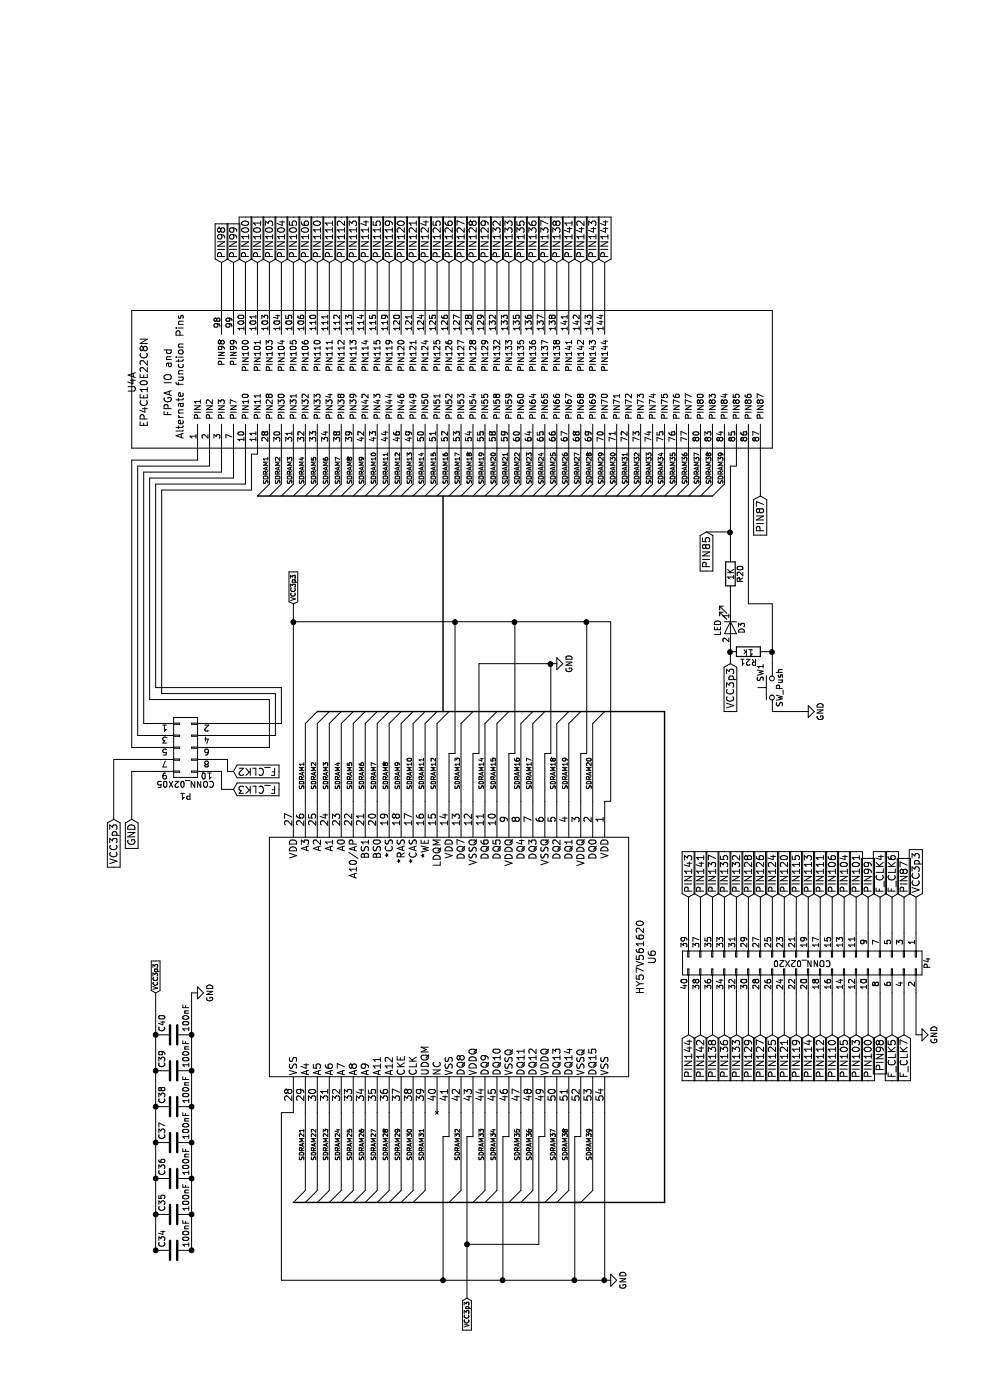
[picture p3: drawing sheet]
EESchema Schematic File Version 2
LIBS:power
LIBS:device
LIBS:transistors
LIBS:conn
LIBS:linear
LIBS:regul
LIBS:74xx
LIBS:cmos4000
LIBS:adc-dac
LIBS:memory
LIBS:xilinx
LIBS:microcontrollers
LIBS:dsp
LIBS:microchip
LIBS:analog_switches
LIBS:motorola
LIBS:texas
LIBS:intel
LIBS:audio
LIBS:interface
LIBS:digital-audio
LIBS:philips
LIBS:display
LIBS:cypress
LIBS:siliconi
LIBS:opto
LIBS:atmel
LIBS:contrib
LIBS:valves
LIBS:AlteraFPGA
LIBS:symbols
LIBS:Switch
EELAYER 25 0
EELAYER END
$Descr A4 11693 8268
encoding utf-8
Sheet 3 4
Title ""
Date ""
Rev ""
Comp ""
Comment1 ""
Comment2 ""
Comment3 ""
Comment4 ""
$EndDescr
Text Label 7650 2250 0    39   ~ 0
SDRAM1
Text Label 7650 2350 0    39   ~ 0
SDRAM2
Text Label 7650 2450 0    39   ~ 0
SDRAM3
Text Label 7650 2550 0    39   ~ 0
SDRAM4
Text Label 7650 2650 0    39   ~ 0
SDRAM5
Text Label 7650 2750 0    39   ~ 0
SDRAM6
Text Label 7650 2850 0    39   ~ 0
SDRAM7
Text Label 7650 2950 0    39   ~ 0
SDRAM8
Text Label 7650 3050 0    39   ~ 0
SDRAM9
Text Label 7650 3150 0    39   ~ 0
SDRAM10
Text Label 7650 3250 0    39   ~ 0
SDRAM11
Text Label 7650 3350 0    39   ~ 0
SDRAM12
Text Label 7650 3450 0    39   ~ 0
SDRAM13
Text Label 7650 3550 0    39   ~ 0
SDRAM14
Text Label 7650 3650 0    39   ~ 0
SDRAM15
Text Label 7650 3750 0    39   ~ 0
SDRAM16
Text Label 7650 3850 0    39   ~ 0
SDRAM17
Text Label 7650 3950 0    39   ~ 0
SDRAM18
Text Label 7650 4050 0    39   ~ 0
SDRAM19
Text Label 7650 4150 0    39   ~ 0
SDRAM20
Text Label 7650 4250 0    39   ~ 0
SDRAM21
Text Label 7650 4350 0    39   ~ 0
SDRAM22
Text Label 7650 4450 0    39   ~ 0
SDRAM23
Text Label 7650 4550 0    39   ~ 0
SDRAM24
Text Label 7650 4650 0    39   ~ 0
SDRAM25
Text Label 7650 4750 0    39   ~ 0
SDRAM26
Text Label 7650 4850 0    39   ~ 0
SDRAM27
Text Label 7650 4950 0    39   ~ 0
SDRAM28
Text Label 7650 5050 0    39   ~ 0
SDRAM29
Text Label 7650 5150 0    39   ~ 0
SDRAM30
Text Label 7650 5250 0    39   ~ 0
SDRAM31
Text Label 7650 5350 0    39   ~ 0
SDRAM32
Text Label 7650 5450 0    39   ~ 0
SDRAM33
Text Label 7650 5550 0    39   ~ 0
SDRAM34
Text Label 7650 5650 0    39   ~ 0
SDRAM35
Text Label 7650 5750 0    39   ~ 0
SDRAM36
Text Label 7650 5850 0    39   ~ 0
SDRAM37
Text Label 7650 5950 0    39   ~ 0
SDRAM38
Text Label 7650 6050 0    39   ~ 0
SDRAM39
Entry Wire Line
	7550 2150 7650 2250
Entry Wire Line
	7550 2250 7650 2350
Entry Wire Line
	7550 2350 7650 2450
Entry Wire Line
	7550 2450 7650 2550
Entry Wire Line
	7550 2550 7650 2650
Entry Wire Line
	7550 2650 7650 2750
Entry Wire Line
	7550 2750 7650 2850
Entry Wire Line
	7550 2850 7650 2950
Entry Wire Line
	7550 2950 7650 3050
Entry Wire Line
	7550 3050 7650 3150
Entry Wire Line
	7550 3150 7650 3250
Entry Wire Line
	7550 3250 7650 3350
Entry Wire Line
	7550 3350 7650 3450
Entry Wire Line
	7550 3450 7650 3550
Entry Wire Line
	7550 3550 7650 3650
Entry Wire Line
	7550 3650 7650 3750
Entry Wire Line
	7550 3750 7650 3850
Entry Wire Line
	7550 3850 7650 3950
Entry Wire Line
	7550 3950 7650 4050
Entry Wire Line
	7550 4050 7650 4150
Entry Wire Line
	7550 4150 7650 4250
Entry Wire Line
	7550 4250 7650 4350
Entry Wire Line
	7550 4350 7650 4450
Entry Wire Line
	7550 4450 7650 4550
Entry Wire Line
	7550 4550 7650 4650
Entry Wire Line
	7550 4650 7650 4750
Entry Wire Line
	7550 4750 7650 4850
Entry Wire Line
	7550 4850 7650 4950
Entry Wire Line
	7550 4950 7650 5050
Entry Wire Line
	7550 5050 7650 5150
Entry Wire Line
	7550 5150 7650 5250
Entry Wire Line
	7550 5250 7650 5350
Entry Wire Line
	7550 5350 7650 5450
Entry Wire Line
	7550 5450 7650 5550
Entry Wire Line
	7550 5550 7650 5650
Entry Wire Line
	7550 5650 7650 5750
Entry Wire Line
	7550 5750 7650 5850
Entry Wire Line
	7550 5850 7650 5950
Entry Wire Line
	7550 5950 7650 6050
Entry Wire Line
	5650 2550 5750 2650
Entry Wire Line
	5650 2650 5750 2750
Entry Wire Line
	5650 2750 5750 2850
Entry Wire Line
	5650 2850 5750 2950
Entry Wire Line
	5650 2950 5750 3050
Entry Wire Line
	5650 3050 5750 3150
Entry Wire Line
	5650 3150 5750 3250
Entry Wire Line
	5650 3250 5750 3350
Entry Wire Line
	5650 3350 5750 3450
Entry Wire Line
	5650 3450 5750 3550
Entry Wire Line
	5650 3550 5750 3650
Entry Wire Line
	5650 3650 5750 3750
Entry Wire Line
	5650 3850 5750 3950
Entry Wire Line
	5650 4050 5750 4150
Entry Wire Line
	5650 4150 5750 4250
Entry Wire Line
	5650 4350 5750 4450
Entry Wire Line
	5650 4450 5750 4550
Entry Wire Line
	5650 4650 5750 4750
Entry Wire Line
	5650 4750 5750 4850
Entry Wire Line
	5650 4950 5750 5050
Text Label 5100 2550 0    39   ~ 0
SDRAM1
Text Label 5100 2650 0    39   ~ 0
SDRAM2
Text Label 5100 2750 0    39   ~ 0
SDRAM3
Text Label 5100 2850 0    39   ~ 0
SDRAM4
Text Label 5100 2950 0    39   ~ 0
SDRAM5
Text Label 5100 3050 0    39   ~ 0
SDRAM6
Text Label 5100 3150 0    39   ~ 0
SDRAM7
Text Label 5100 3250 0    39   ~ 0
SDRAM8
Text Label 5100 3350 0    39   ~ 0
SDRAM9
Text Label 5100 3450 0    39   ~ 0
SDRAM10
Text Label 5100 3550 0    39   ~ 0
SDRAM11
Text Label 5100 3650 0    39   ~ 0
SDRAM12
Text Label 5100 3850 0    39   ~ 0
SDRAM13
Text Label 5100 4050 0    39   ~ 0
SDRAM14
Text Label 5100 4150 0    39   ~ 0
SDRAM15
Text Label 5100 4350 0    39   ~ 0
SDRAM16
Text Label 5100 4450 0    39   ~ 0
SDRAM17
Text Label 5100 4650 0    39   ~ 0
SDRAM18
Text Label 5100 4750 0    39   ~ 0
SDRAM19
Text Label 5100 4950 0    39   ~ 0
SDRAM20
Entry Wire Line
	1650 2450 1750 2550
Entry Wire Line
	1650 2550 1750 2650
Entry Wire Line
	1650 2650 1750 2750
Entry Wire Line
	1650 2750 1750 2850
Entry Wire Line
	1650 2850 1750 2950
Entry Wire Line
	1650 2950 1750 3050
Entry Wire Line
	1650 3050 1750 3150
Entry Wire Line
	1650 3250 1750 3350
Entry Wire Line
	1650 3350 1750 3450
Entry Wire Line
	1650 3450 1750 3550
Entry Wire Line
	1650 3750 1750 3850
Entry Wire Line
	1650 3950 1750 4050
Entry Wire Line
	1650 4050 1750 4150
Entry Wire Line
	1650 4250 1750 4350
Entry Wire Line
	1650 4350 1750 4450
Entry Wire Line
	1650 4550 1750 4650
Entry Wire Line
	1650 4650 1750 4750
Entry Wire Line
	1650 4850 1750 4950
Text Label 2000 2550 0    39   ~ 0
SDRAM21
Text Label 2000 2650 0    39   ~ 0
SDRAM22
Text Label 2000 2750 0    39   ~ 0
SDRAM23
Text Label 2000 2850 0    39   ~ 0
SDRAM24
Text Label 2000 2950 0    39   ~ 0
SDRAM25
Text Label 2000 3050 0    39   ~ 0
SDRAM26
Text Label 2000 3150 0    39   ~ 0
SDRAM27
Text Label 2000 3350 0    39   ~ 0
SDRAM29
Text Label 2000 3450 0    39   ~ 0
SDRAM30
Text Label 2000 3550 0    39   ~ 0
SDRAM31
Text Label 2000 3850 0    39   ~ 0
SDRAM32
Text Label 2000 4050 0    39   ~ 0
SDRAM33
Text Label 2000 4150 0    39   ~ 0
SDRAM34
Text Label 2000 4350 0    39   ~ 0
SDRAM35
Text Label 2000 4450 0    39   ~ 0
SDRAM36
Text Label 2000 4650 0    39   ~ 0
SDRAM37
Text Label 2000 4750 0    39   ~ 0
SDRAM38
Text Label 2000 4950 0    39   ~ 0
SDRAM39
$Comp
L W9864G6KH-6 U6
U 1 1
P 5000 5050
F 0 "U6" H 6300 5450 60  0000 C CNN
F 1 "HY57V561620" H 6300 5350 60  0000 C CNN
F 2 "footprints:WIN_TSOP-54" H 6300 5290 60  0001 C CNN
F 3 "" H 5000 5050 60  0000 C CNN
	1    5000 5050
	-1   0    0    1   
$EndComp
Entry Wire Line
	1650 3150 1750 3250
Text Label 2000 3250 0    39   ~ 0
SDRAM28
Text GLabel 850  3900 0    39   Input ~ 0
VCC3p3
$Comp
L GND #PWR011
U 1 1
P 1000 5050
F 0 "#PWR011" H 1000 4800 50  0001 C CNN
F 1 "GND" H 1000 4900 50  0000 C CNN
F 2 "" H 1000 5050 50  0000 C CNN
F 3 "" H 1000 5050 50  0000 C CNN
	1    1000 5050
	1    0    0    -1  
$EndComp
Text GLabel 6650 2450 2    39   Input ~ 0
VCC3p3
$Comp
L GND #PWR012
U 1 1
P 6150 4600
F 0 "#PWR012" H 6150 4350 50  0001 C CNN
F 1 "GND" H 6150 4450 50  0000 C CNN
F 2 "" H 6150 4600 50  0000 C CNN
F 3 "" H 6150 4600 50  0000 C CNN
	1    6150 4600
	1    0    0    -1  
$EndComp
$Comp
L C C34
U 1 1
P 1250 1450
F 0 "C34" H 1275 1550 50  0000 L CNN
F 1 "100nF" H 1275 1350 50  0000 L CNN
F 2 "Capacitors_SMD:C_0805_HandSoldering" H 1288 1300 50  0001 C CNN
F 3 "" H 1250 1450 50  0000 C CNN
	1    1250 1450
	1    0    0    -1  
$EndComp
$Comp
L C C35
U 1 1
P 1550 1450
F 0 "C35" H 1575 1550 50  0000 L CNN
F 1 "100nF" H 1575 1350 50  0000 L CNN
F 2 "Capacitors_SMD:C_0805_HandSoldering" H 1588 1300 50  0001 C CNN
F 3 "" H 1550 1450 50  0000 C CNN
	1    1550 1450
	1    0    0    -1  
$EndComp
$Comp
L C C36
U 1 1
P 1850 1450
F 0 "C36" H 1875 1550 50  0000 L CNN
F 1 "100nF" H 1875 1350 50  0000 L CNN
F 2 "Capacitors_SMD:C_0805_HandSoldering" H 1888 1300 50  0001 C CNN
F 3 "" H 1850 1450 50  0000 C CNN
	1    1850 1450
	1    0    0    -1  
$EndComp
$Comp
L C C37
U 1 1
P 2150 1450
F 0 "C37" H 2175 1550 50  0000 L CNN
F 1 "100nF" H 2175 1350 50  0000 L CNN
F 2 "Capacitors_SMD:C_0805_HandSoldering" H 2188 1300 50  0001 C CNN
F 3 "" H 2150 1450 50  0000 C CNN
	1    2150 1450
	1    0    0    -1  
$EndComp
$Comp
L C C38
U 1 1
P 2450 1450
F 0 "C38" H 2475 1550 50  0000 L CNN
F 1 "100nF" H 2475 1350 50  0000 L CNN
F 2 "Capacitors_SMD:C_0805_HandSoldering" H 2488 1300 50  0001 C CNN
F 3 "" H 2450 1450 50  0000 C CNN
	1    2450 1450
	1    0    0    -1  
$EndComp
$Comp
L C C39
U 1 1
P 2750 1450
F 0 "C39" H 2775 1550 50  0000 L CNN
F 1 "100nF" H 2775 1350 50  0000 L CNN
F 2 "Capacitors_SMD:C_0805_HandSoldering" H 2788 1300 50  0001 C CNN
F 3 "" H 2750 1450 50  0000 C CNN
	1    2750 1450
	1    0    0    -1  
$EndComp
$Comp
L C C40
U 1 1
P 3050 1450
F 0 "C40" H 3075 1550 50  0000 L CNN
F 1 "100nF" H 3075 1350 50  0000 L CNN
F 2 "Capacitors_SMD:C_0805_HandSoldering" H 3088 1300 50  0001 C CNN
F 3 "" H 3050 1450 50  0000 C CNN
	1    3050 1450
	1    0    0    -1  
$EndComp
Text GLabel 3400 1300 2    39   Input ~ 0
VCC3p3
$Comp
L GND #PWR013
U 1 1
P 3400 1600
F 0 "#PWR013" H 3400 1350 50  0001 C CNN
F 1 "GND" H 3400 1450 50  0000 C CNN
F 2 "" H 3400 1600 50  0000 C CNN
F 3 "" H 3400 1600 50  0000 C CNN
	1    3400 1600
	1    0    0    -1  
$EndComp
Text GLabel 5250 1950 3    60   Input ~ 0
F_CLK2
Text GLabel 5100 1950 3    60   Input ~ 0
F_CLK3
$Comp
L CONN_02X05 P1
U 1 1
P 5450 1550
F 0 "P1" H 5450 1150 50  0000 C CNN
F 1 "CONN_02X05" H 5450 1250 50  0000 C CNN
F 2 "Connectors:IDC_Header_Straight_10pins" H 5450 350 50  0001 C CNN
F 3 "" H 5450 350 50  0000 C CNN
	1    5450 1550
	0    1    1    0   
$EndComp
Text GLabel 4850 1100 0    60   Input ~ 0
GND
Text GLabel 4850 950  0    60   Input ~ 0
VCC3p3
$Comp
L CONN_02X20 P4
U 1 1
P 3650 6700
F 0 "P4" H 3650 7750 50  0000 C CNN
F 1 "CONN_02X20" V 3650 6700 50  0000 C CNN
F 2 "Connectors:IDC_Header_Straight_40pins" H 3650 5750 50  0001 C CNN
F 3 "" H 3650 5750 50  0000 C CNN
	1    3650 6700
	-1   0    0    1   
$EndComp
Text GLabel 9500 1850 2    60   Input ~ 0
PIN98
Text GLabel 9500 1950 2    60   Input ~ 0
PIN99
Text GLabel 9500 2050 2    60   Input ~ 0
PIN100
Text GLabel 9500 2150 2    60   Input ~ 0
PIN101
Text GLabel 9500 2250 2    60   Input ~ 0
PIN103
Text GLabel 9500 2350 2    60   Input ~ 0
PIN104
Text GLabel 9500 2450 2    60   Input ~ 0
PIN105
Text GLabel 9500 2550 2    60   Input ~ 0
PIN106
Text GLabel 9500 2650 2    60   Input ~ 0
PIN110
Text GLabel 9500 2750 2    60   Input ~ 0
PIN111
Text GLabel 9500 2850 2    60   Input ~ 0
PIN112
Text GLabel 9500 2950 2    60   Input ~ 0
PIN113
Text GLabel 9500 3050 2    60   Input ~ 0
PIN114
Text GLabel 9500 3150 2    60   Input ~ 0
PIN115
Text GLabel 9500 3250 2    60   Input ~ 0
PIN119
Text GLabel 9500 3350 2    60   Input ~ 0
PIN120
Text GLabel 9500 3450 2    60   Input ~ 0
PIN121
Text GLabel 9500 3550 2    60   Input ~ 0
PIN124
Text GLabel 9500 3650 2    60   Input ~ 0
PIN125
Text GLabel 9500 3750 2    60   Input ~ 0
PIN126
Text GLabel 9500 3850 2    60   Input ~ 0
PIN127
Text GLabel 9500 3950 2    60   Input ~ 0
PIN128
Text GLabel 9500 4050 2    60   Input ~ 0
PIN129
Text GLabel 9500 4150 2    60   Input ~ 0
PIN132
Text GLabel 9500 4250 2    60   Input ~ 0
PIN133
Text GLabel 9500 4350 2    60   Input ~ 0
PIN135
Text GLabel 9500 4450 2    60   Input ~ 0
PIN136
Text GLabel 9500 4550 2    60   Input ~ 0
PIN137
Text GLabel 9500 4650 2    60   Input ~ 0
PIN138
Text GLabel 9500 4750 2    60   Input ~ 0
PIN141
Text GLabel 9500 4850 2    60   Input ~ 0
PIN142
Text GLabel 9500 4950 2    60   Input ~ 0
PIN143
Text GLabel 9500 5050 2    60   Input ~ 0
PIN144
Text GLabel 7550 6350 0    60   Input ~ 0
PIN87
Text GLabel 4200 5750 2    60   Input ~ 0
PIN143
Text GLabel 4200 5850 2    60   Input ~ 0
PIN141
Text GLabel 4200 5950 2    60   Input ~ 0
PIN137
Text GLabel 4200 6050 2    60   Input ~ 0
PIN135
Text GLabel 4200 6150 2    60   Input ~ 0
PIN132
Text GLabel 4200 6250 2    60   Input ~ 0
PIN128
Text GLabel 4200 6350 2    60   Input ~ 0
PIN126
Text GLabel 4200 6450 2    60   Input ~ 0
PIN124
Text GLabel 4200 6550 2    60   Input ~ 0
PIN120
Text GLabel 4200 6650 2    60   Input ~ 0
PIN115
Text GLabel 4200 6750 2    60   Input ~ 0
PIN113
Text GLabel 4200 6850 2    60   Input ~ 0
PIN111
Text GLabel 4200 6950 2    60   Input ~ 0
PIN106
Text GLabel 4200 7050 2    60   Input ~ 0
PIN104
Text GLabel 4200 7150 2    60   Input ~ 0
PIN101
Text GLabel 4200 7250 2    60   Input ~ 0
PIN99
Text GLabel 4200 7350 2    60   Input ~ 0
F_CLK4
Text GLabel 4200 7450 2    60   Input ~ 0
F_CLK6
Text GLabel 4200 7550 2    60   Input ~ 0
PIN87
Text GLabel 3050 5750 0    60   Input ~ 0
PIN144
Text GLabel 3050 5850 0    60   Input ~ 0
PIN142
Text GLabel 3050 5950 0    60   Input ~ 0
PIN138
Text GLabel 3050 6050 0    60   Input ~ 0
PIN136
Text GLabel 3050 6150 0    60   Input ~ 0
PIN133
Text GLabel 3050 6250 0    60   Input ~ 0
PIN129
Text GLabel 3050 6350 0    60   Input ~ 0
PIN127
Text GLabel 3050 6450 0    60   Input ~ 0
PIN125
Text GLabel 3050 6550 0    60   Input ~ 0
PIN121
Text GLabel 3050 6650 0    60   Input ~ 0
PIN119
Text GLabel 3050 6750 0    60   Input ~ 0
PIN114
Text GLabel 3050 6850 0    60   Input ~ 0
PIN112
Text GLabel 3050 6950 0    60   Input ~ 0
PIN110
Text GLabel 3050 7050 0    60   Input ~ 0
PIN105
Text GLabel 3050 7150 0    60   Input ~ 0
PIN103
Text GLabel 3050 7250 0    60   Input ~ 0
PIN100
Text GLabel 3050 7350 0    60   Input ~ 0
PIN98
Text GLabel 3050 7450 0    60   Input ~ 0
F_CLK5
Text GLabel 3050 7550 0    60   Input ~ 0
F_CLK7
Wire Wire Line
	7950 2250 7650 2250
Wire Wire Line
	7950 2350 7650 2350
Wire Wire Line
	7950 2450 7650 2450
Wire Wire Line
	7950 2550 7650 2550
Wire Wire Line
	7950 2650 7650 2650
Wire Wire Line
	7950 2750 7650 2750
Wire Wire Line
	7950 2850 7650 2850
Wire Wire Line
	7950 2950 7650 2950
Wire Wire Line
	7950 3050 7650 3050
Wire Wire Line
	7950 3150 7650 3150
Wire Wire Line
	7950 3250 7650 3250
Wire Wire Line
	7950 3350 7650 3350
Wire Wire Line
	7950 3450 7650 3450
Wire Wire Line
	7950 3550 7650 3550
Wire Wire Line
	7950 3650 7650 3650
Wire Wire Line
	7950 3750 7650 3750
Wire Wire Line
	7950 3850 7650 3850
Wire Wire Line
	7950 3950 7650 3950
Wire Wire Line
	7950 4050 7650 4050
Wire Wire Line
	7950 4150 7650 4150
Wire Wire Line
	7950 4250 7650 4250
Wire Wire Line
	7950 4350 7650 4350
Wire Wire Line
	7950 4450 7650 4450
Wire Wire Line
	7950 4550 7650 4550
Wire Wire Line
	7950 4650 7650 4650
Wire Wire Line
	7950 4750 7650 4750
Wire Wire Line
	7950 4850 7650 4850
Wire Wire Line
	7950 4950 7650 4950
Wire Wire Line
	7950 5050 7650 5050
Wire Wire Line
	7950 5150 7650 5150
Wire Wire Line
	7950 5250 7650 5250
Wire Wire Line
	7950 5350 7650 5350
Wire Wire Line
	7950 5450 7650 5450
Wire Wire Line
	7950 5550 7650 5550
Wire Wire Line
	7950 5650 7650 5650
Wire Wire Line
	7950 5750 7650 5750
Wire Wire Line
	7950 5850 7650 5850
Wire Wire Line
	7950 5950 7650 5950
Wire Wire Line
	7950 6050 7650 6050
Wire Bus Line
	7550 2150 7550 5950
Wire Bus Line
	1650 2450 1650 4850
Wire Bus Line
	5750 5550 5750 2650
Wire Bus Line
	1650 4800 1650 5550
Wire Bus Line
	1650 5550 5750 5550
Wire Bus Line
	5750 3700 7550 3700
Wire Wire Line
	1750 2550 2400 2550
Wire Wire Line
	1750 2650 2400 2650
Wire Wire Line
	1750 2750 2400 2750
Wire Wire Line
	1750 2850 2400 2850
Wire Wire Line
	1750 2950 2400 2950
Wire Wire Line
	1750 3050 2400 3050
Wire Wire Line
	1750 3150 2400 3150
Wire Wire Line
	1750 3350 2400 3350
Wire Wire Line
	1750 3450 2400 3450
Wire Wire Line
	1750 3550 2400 3550
Wire Wire Line
	1750 3850 2400 3850
Wire Wire Line
	1750 4050 2400 4050
Wire Wire Line
	1750 4150 2400 4150
Wire Wire Line
	1750 4350 2400 4350
Wire Wire Line
	1750 4450 2400 4450
Wire Wire Line
	1750 4650 2400 4650
Wire Wire Line
	1750 4750 2400 4750
Wire Wire Line
	1750 4950 2400 4950
Wire Wire Line
	5000 2550 5650 2550
Wire Wire Line
	5000 2650 5650 2650
Wire Wire Line
	5000 2750 5650 2750
Wire Wire Line
	5000 2850 5650 2850
Wire Wire Line
	5000 2950 5650 2950
Wire Wire Line
	5000 3050 5650 3050
Wire Wire Line
	5000 3150 5650 3150
Wire Wire Line
	5000 3250 5650 3250
Wire Wire Line
	5000 3350 5650 3350
Wire Wire Line
	5000 3450 5650 3450
Wire Wire Line
	5000 3550 5650 3550
Wire Wire Line
	5000 3650 5650 3650
Wire Wire Line
	5000 3850 5650 3850
Wire Wire Line
	5000 4050 5650 4050
Wire Wire Line
	5000 4150 5650 4150
Wire Wire Line
	5000 4350 5650 4350
Wire Wire Line
	5000 4450 5650 4450
Wire Wire Line
	5000 4650 5650 4650
Wire Wire Line
	5000 4750 5650 4750
Wire Wire Line
	5000 4950 5650 4950
Wire Wire Line
	1750 3250 2400 3250
Wire Wire Line
	2400 3750 2200 3750
Wire Wire Line
	2200 3750 2200 3700
Wire Wire Line
	2200 3700 1000 3700
Wire Wire Line
	1000 2350 1000 5050
Wire Wire Line
	1000 2350 2400 2350
Wire Wire Line
	2400 2350 2400 2450
Wire Wire Line
	2400 4850 2200 4850
Wire Wire Line
	2200 4850 2200 4800
Wire Wire Line
	2200 4800 1000 4800
Connection ~ 1000 3700
Wire Wire Line
	1000 5050 2400 5050
Connection ~ 1000 4800
Wire Wire Line
	2400 4250 2200 4250
Wire Wire Line
	2200 4250 2200 4200
Wire Wire Line
	2200 4200 1000 4200
Connection ~ 1000 4200
Wire Wire Line
	2400 3950 2200 3950
Wire Wire Line
	2200 3950 2200 3900
Wire Wire Line
	2200 3900 850  3900
Wire Wire Line
	1300 3900 1300 4500
Wire Wire Line
	1300 4500 2200 4500
Wire Wire Line
	2200 4500 2200 4550
Wire Wire Line
	2200 4550 2400 4550
Connection ~ 1300 3900
Wire Wire Line
	6650 2450 5000 2450
Wire Wire Line
	6500 2450 6500 5100
Connection ~ 6500 2450
Wire Wire Line
	5000 4850 5400 4850
Wire Wire Line
	5400 4850 5400 4900
Wire Wire Line
	5400 4900 6500 4900
Connection ~ 6500 4900
Wire Wire Line
	5000 4250 5400 4250
Wire Wire Line
	5400 4250 5400 4300
Wire Wire Line
	5400 4300 6500 4300
Connection ~ 6500 4300
Wire Wire Line
	5000 3750 5400 3750
Wire Wire Line
	5400 3750 5400 3800
Wire Wire Line
	5400 3800 6500 3800
Connection ~ 6500 3800
Wire Wire Line
	5000 4550 5400 4550
Wire Wire Line
	5400 4550 5400 4600
Wire Wire Line
	5400 4600 6150 4600
Wire Wire Line
	5000 3950 5400 3950
Wire Wire Line
	5400 3950 5400 4000
Wire Wire Line
	5400 4000 6150 4000
Wire Wire Line
	6150 4000 6150 4600
Wire Wire Line
	5000 5050 5000 5100
Wire Wire Line
	5000 5100 6500 5100
Connection ~ 6150 4600
Connection ~ 1000 5050
Wire Wire Line
	1250 1300 3400 1300
Connection ~ 1550 1300
Connection ~ 1850 1300
Connection ~ 2150 1300
Connection ~ 2450 1300
Connection ~ 2750 1300
Wire Wire Line
	1250 1600 3400 1600
Connection ~ 2750 1600
Connection ~ 2150 1600
Connection ~ 2450 1600
Connection ~ 1550 1600
Connection ~ 1850 1600
Connection ~ 3050 1600
Connection ~ 3050 1300
Connection ~ 1250 1300
Connection ~ 1250 1600
Wire Wire Line
	7850 1100 7850 1650
Wire Wire Line
	7850 1650 7950 1650
Wire Wire Line
	7800 1150 7800 1750
Wire Wire Line
	7800 1750 7950 1750
Wire Wire Line
	7750 1200 7750 1850
Wire Wire Line
	7750 1850 7950 1850
Wire Wire Line
	7700 1250 7700 1950
Wire Wire Line
	7700 1950 7950 1950
Wire Wire Line
	7650 1300 7650 2050
Wire Wire Line
	7650 2050 7950 2050
Wire Wire Line
	7600 2100 7900 2100
Wire Wire Line
	7900 2100 7900 2150
Wire Wire Line
	7900 2150 7950 2150
Wire Wire Line
	7600 1350 7600 2100
Wire Wire Line
	5450 1100 5450 1300
Wire Wire Line
	5250 1300 5250 1100
Wire Wire Line
	5350 1800 5350 1900
Wire Wire Line
	5350 1900 5250 1900
Wire Wire Line
	5250 1900 5250 1950
Wire Wire Line
	5100 1950 5100 1850
Wire Wire Line
	5100 1850 5250 1850
Wire Wire Line
	5250 1850 5250 1800
Wire Wire Line
	5650 1200 7750 1200
Wire Wire Line
	5550 1150 7800 1150
Wire Wire Line
	5450 1100 7850 1100
Wire Wire Line
	5950 1300 7650 1300
Wire Wire Line
	5900 1350 7600 1350
Wire Wire Line
	7700 1250 5850 1250
Wire Wire Line
	5850 1250 5850 2250
Wire Wire Line
	5850 2250 5450 2250
Wire Wire Line
	5450 2250 5450 1800
Wire Wire Line
	5900 1350 5900 2300
Wire Wire Line
	5900 2300 5550 2300
Wire Wire Line
	5550 2300 5550 1800
Wire Wire Line
	5950 1300 5950 2350
Wire Wire Line
	5950 2350 5650 2350
Wire Wire Line
	5650 2350 5650 1800
Wire Wire Line
	5650 1200 5650 1300
Wire Wire Line
	5550 1150 5550 1300
Wire Wire Line
	4850 950  5350 950 
Wire Wire Line
	5350 950  5350 1300
Wire Wire Line
	5250 1100 4850 1100
Wire Wire Line
	9100 1850 9500 1850
Wire Wire Line
	9100 1950 9500 1950
Wire Wire Line
	9100 2050 9500 2050
Wire Wire Line
	9100 2150 9500 2150
Wire Wire Line
	9100 2250 9500 2250
Wire Wire Line
	9100 2350 9500 2350
Wire Wire Line
	9100 2450 9500 2450
Wire Wire Line
	9100 2550 9500 2550
Wire Wire Line
	9100 2650 9500 2650
Wire Wire Line
	9100 2750 9500 2750
Wire Wire Line
	9100 2850 9500 2850
Wire Wire Line
	9100 2950 9500 2950
Wire Wire Line
	9100 3050 9500 3050
Wire Wire Line
	9100 3150 9500 3150
Wire Wire Line
	9100 3250 9500 3250
Wire Wire Line
	9100 3350 9500 3350
Wire Wire Line
	9100 3450 9500 3450
Wire Wire Line
	9100 3550 9500 3550
Wire Wire Line
	9100 3650 9500 3650
Wire Wire Line
	9100 3750 9500 3750
Wire Wire Line
	9500 3850 9100 3850
Wire Wire Line
	9100 3950 9500 3950
Wire Wire Line
	9500 4050 9100 4050
Wire Wire Line
	9100 4150 9500 4150
Wire Wire Line
	9100 4250 9500 4250
Wire Wire Line
	9100 4350 9500 4350
Wire Wire Line
	9100 4450 9500 4450
Wire Wire Line
	9100 4550 9500 4550
Wire Wire Line
	9100 4650 9500 4650
Wire Wire Line
	9100 4750 9500 4750
Wire Wire Line
	9100 4850 9500 4850
Wire Wire Line
	9100 4950 9500 4950
Wire Wire Line
	9100 5050 9500 5050
Wire Wire Line
	6650 6250 7950 6250
Wire Wire Line
	7550 6350 7950 6350
Wire Wire Line
	3050 5750 3400 5750
Wire Wire Line
	3050 5850 3400 5850
Wire Wire Line
	3050 5950 3400 5950
Wire Wire Line
	3050 6050 3400 6050
Wire Wire Line
	3050 6150 3400 6150
Wire Wire Line
	3050 6250 3400 6250
Wire Wire Line
	3050 6350 3400 6350
Wire Wire Line
	3050 6450 3400 6450
Wire Wire Line
	3050 6550 3400 6550
Wire Wire Line
	3050 6650 3400 6650
Wire Wire Line
	3050 6750 3400 6750
Wire Wire Line
	3050 6850 3400 6850
Wire Wire Line
	3050 6950 3400 6950
Wire Wire Line
	3050 7050 3400 7050
Wire Wire Line
	3050 7150 3400 7150
Wire Wire Line
	3050 7250 3400 7250
Wire Wire Line
	3050 7350 3400 7350
Wire Wire Line
	3050 7450 3400 7450
Wire Wire Line
	3050 7550 3400 7550
Wire Wire Line
	3900 5750 4200 5750
Wire Wire Line
	3900 5850 4200 5850
Wire Wire Line
	3900 5950 4200 5950
Wire Wire Line
	4200 6050 3900 6050
Wire Wire Line
	3900 6150 4200 6150
Wire Wire Line
	4200 6250 3900 6250
Wire Wire Line
	3900 6350 4200 6350
Wire Wire Line
	3900 6450 4200 6450
Wire Wire Line
	4200 6550 3900 6550
Wire Wire Line
	3900 6650 4200 6650
Wire Wire Line
	4200 6750 3900 6750
Wire Wire Line
	3900 6850 4200 6850
Wire Wire Line
	4200 6950 3900 6950
Wire Wire Line
	3900 7050 4200 7050
Wire Wire Line
	4200 7150 3900 7150
Wire Wire Line
	3900 7250 4200 7250
Wire Wire Line
	4200 7350 3900 7350
Wire Wire Line
	3900 7450 4200 7450
Wire Wire Line
	4200 7550 3900 7550
$Comp
L R R20
U 1 1
P 6900 6100
F 0 "R20" V 6980 6100 50  0000 C CNN
F 1 "1K" V 6900 6100 50  0000 C CNN
F 2 "Resistors_SMD:R_0805_HandSoldering" V 6830 6100 50  0001 C CNN
F 3 "" H 6900 6100 50  0000 C CNN
	1    6900 6100
	0    1    1    0   
$EndComp
Wire Wire Line
	7050 6100 7800 6100
Wire Wire Line
	7800 6100 7800 6150
Wire Wire Line
	7800 6150 7950 6150
$Comp
L LED D3
U 1 1
P 6450 6100
F 0 "D3" H 6450 6200 50  0000 C CNN
F 1 "LED" H 6450 6000 50  0000 C CNN
F 2 "LEDs:LED_0805" H 6450 6100 50  0001 C CNN
F 3 "" H 6450 6100 50  0000 C CNN
	1    6450 6100
	-1   0    0    1   
$EndComp
Wire Wire Line
	6600 6100 6750 6100
Wire Wire Line
	6150 6100 6300 6100
$Comp
L EP4CE10E22C8N U4
U 1 1
P 8500 3700
F 0 "U4" H 8500 6300 60  0000 C CNN
F 1 "EP4CE10E22C8N" H 8500 6200 60  0000 C CNN
F 2 "Housings_QFP:TQFP-144_20x20mm_Pitch0.5mm" H 8650 6400 60  0001 C CNN
F 3 "" H 7500 4050 60  0001 C CNN
	1    8500 3700
	1    0    0    -1  
$EndComp
Text GLabel 6150 6100 0    60   Input ~ 0
VCC3p3
Text GLabel 7250 5900 0    60   Input ~ 0
PIN85
Wire Wire Line
	7250 5900 7250 6100
Connection ~ 7250 6100
Wire Wire Line
	3050 7650 3400 7650
Wire Wire Line
	3900 7650 4200 7650
Text GLabel 4200 7650 2    60   Input ~ 0
VCC3p3
$Comp
L GND #PWR014
U 1 1
P 3050 7650
F 0 "#PWR014" H 3050 7400 50  0001 C CNN
F 1 "GND" H 3050 7500 50  0000 C CNN
F 2 "" H 3050 7650 50  0000 C CNN
F 3 "" H 3050 7650 50  0000 C CNN
	1    3050 7650
	1    0    0    -1  
$EndComp
$Comp
L SW_Push SW1
U 1 1
P 5950 6450
F 0 "SW1" H 6000 6550 50  0000 L CNN
F 1 "SW_Push" H 5950 6390 50  0000 C CNN
F 2 "Buttons_Switches_ThroughHole:SW_PUSH_6mm_h4.3mm" H 5950 6650 50  0001 C CNN
F 3 "" H 5950 6650 50  0001 C CNN
	1    5950 6450
	1    0    0    -1  
$EndComp
$Comp
L GND #PWR015
U 1 1
P 5750 6700
F 0 "#PWR015" H 5750 6450 50  0001 C CNN
F 1 "GND" H 5750 6550 50  0000 C CNN
F 2 "" H 5750 6700 50  0000 C CNN
F 3 "" H 5750 6700 50  0000 C CNN
	1    5750 6700
	1    0    0    -1  
$EndComp
Wire Wire Line
	5750 6450 5750 6700
$Comp
L R R21
U 1 1
P 6250 6250
F 0 "R21" V 6330 6250 50  0000 C CNN
F 1 "1k" V 6250 6250 50  0000 C CNN
F 2 "Resistors_SMD:R_0805_HandSoldering" V 6180 6250 50  0001 C CNN
F 3 "" H 6250 6250 50  0000 C CNN
	1    6250 6250
	-1   0    0    1   
$EndComp
Connection ~ 6250 6100
Wire Wire Line
	6250 6400 6250 6450
Wire Wire Line
	6150 6450 6650 6450
Wire Wire Line
	6650 6450 6650 6250
Connection ~ 6250 6450
$EndSCHEMATC
